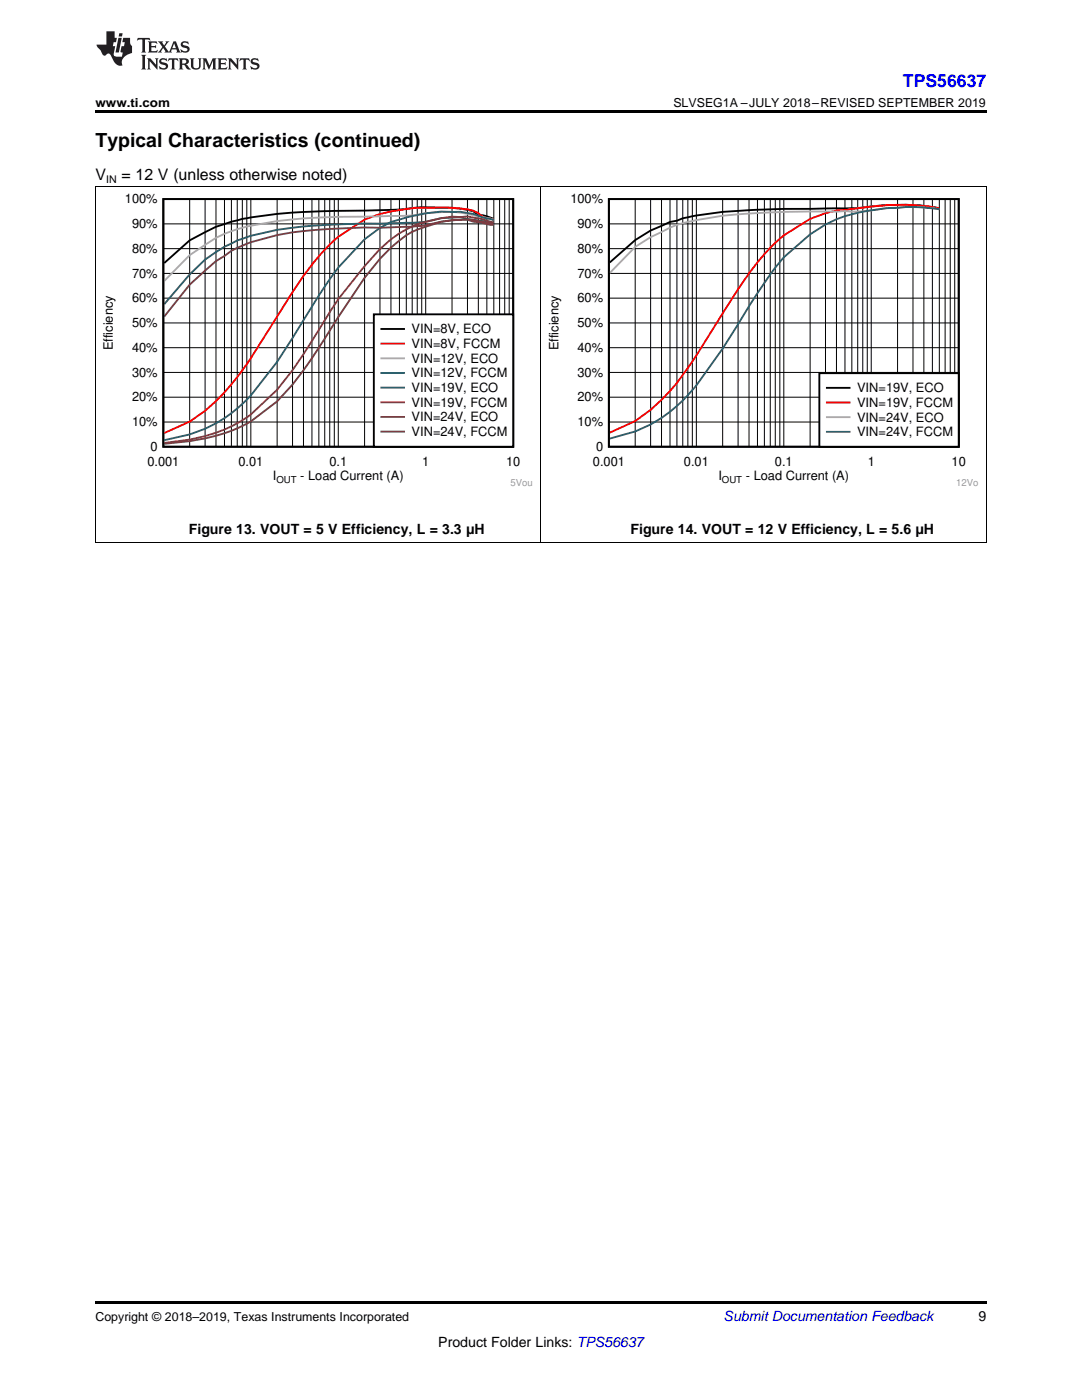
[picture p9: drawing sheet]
<svg xmlns="http://www.w3.org/2000/svg" width="216mm" height="279mm" viewBox="0 0 216 279" stroke-linecap="round" stroke-linejoin="round" font-family="sans-serif">
<path d="M19 259.7h177.8v.5h-177.8z" fill="#000"/>
<path d="M19.1 37.3v71.1M107.9 37.3v71.1M196.8 37.3v71.1M19 108.3h177.8" fill="none" stroke="#000" stroke-width=".2"/>
<path d="M20.6 38.7h85.7v58.4h-85.7z" fill-rule="evenodd" fill="#fff"/>
<path d="M32.6 39.7h69.8v49.5h-69.8zM98.5 43.7a6.7 6.7 0 0 0-3.1-.7l-.9-.8a20.9 20.9 0 0 0-6.5-.8 37.4 37.4 0 0 0-8.3 .4l-17.5 .4a77.4 77.4 0 0 0-14.9 1.8 32.9 32.9 0 0 0-9.5 4l-5 4.5" fill="none" stroke="#000" stroke-width=".37"/>
<g fill="none" stroke="#000" stroke-width=".2">
<path d="M37.8 39.7v49.5M40.9 39.7v49.5M43.1 39.7v49.5M44.8 39.7v49.5M46.2 39.7v49.5M47.3 39.7v49.5M48.4 39.7v49.5M49.2 39.7v49.5M50 39.7v49.5M55.3 39.7v49.5M58.4 39.7v49.5M60.6 39.7v49.5"/>
<path d="M62.2 39.7v49.5M63.6 39.7v49.5M64.8 39.7v49.5M65.8 39.7v49.5M66.7 39.7v49.5M67.5 39.7v49.5M72.7 39.7v49.5M75.8 39.7v49.5M78 39.7v49.5M79.7 39.7v49.5M81.1 39.7v49.5M82.2 39.7v49.5"/>
<path d="M83.3 39.7v49.5M84.2 39.7v49.5M84.9 39.7v49.5M90.2 39.7v49.5M93.3 39.7v49.5M95.4 39.7v49.5M97.1 39.7v49.5M98.5 39.7v49.5M99.7 39.7v49.5M100.7 39.7v49.5M101.6 39.7v49.5M32.6 59.5h69.8"/>
<path d="M32.6 54.6h69.8M32.6 49.6h69.8M32.6 44.7h69.8M32.6 79.3h69.8M32.6 74.3h69.8M32.6 69.4h69.8M32.6 64.4h69.8M32.6 84.2h69.8"/>
</g>
<path d="M98.5 43.9l-2.2-.6a6 6 0 0 0-4.4-1.7 44.7 44.7 0 0 0-16.1 1.1l-3.1 1.1-5.2 3.4-1.7 1.6a51.3 51.3 0 0 0-7.4 9.5l-8.4 13.2-1.6 2.4a38.8 38.8 0 0 1-10.6 10.2l-5 2.3" fill="none" stroke="#f00" stroke-width=".37"/>
<path d="M98.5 43.8l-3.1-.6a19.4 19.4 0 0 0-7.4-.9l-3.1 .2-1.6 .4-2.2 .2-18.9 .4a68.4 68.4 0 0 0-14.9 2.2 20.8 20.8 0 0 0-6.4 3.2l-3.1 2-5 5.2" fill="none" stroke="#aaa" stroke-width=".37"/>
<path d="M98.5 43.9l-2.2-.5a12 12 0 0 0-6.1-1.1 31.1 31.1 0 0 0-10.5 1.5l-1.7 .5-2.2 1.2-3.1 2.3a51.6 51.6 0 0 0-7.9 9.4l-4.2 6.7a87.4 87.4 0 0 1-11.4 15.9 27.4 27.4 0 0 1-16.4 8.1" fill="none" stroke="#295c75" stroke-width=".37"/>
<path d="M98.5 44.4l-.6-.2-4.6-.5-1.4-.3-3.9 .1a29.3 29.3 0 0 1-8.3 1l-12.2 .3a109.4 109.4 0 0 0-12.2 1.1l-5.3 1.2a28.4 28.4 0 0 0-12.2 7.7l-5 5.9" fill="none" stroke="#286b49" stroke-width=".37"/>
<path d="M98.5 44.4l-.6-.1a9.7 9.7 0 0 0-3.4-.9l-1.2-.2-1.4 .1a21 21 0 0 0-7.7 1.2 19.7 19.7 0 0 0-8.4 5.2 82 82 0 0 0-12.2 16.1 99.5 99.5 0 0 1-8.3 12l-5.3 4.9a27.6 27.6 0 0 1-12.2 5l-5 .7" fill="none" stroke="#9e3a3a" stroke-width=".37"/>
<path d="M98.5 44.9h-.6l-1.6-.4-1.8-.3-1.2-.3a30.9 30.9 0 0 0-9.1 1.2l-16.7 .5a86.1 86.1 0 0 0-12.2 1.3l-6.1 1.7a15.3 15.3 0 0 0-4.4 2.5l-1.7 1-5.3 4.7-5 6.4" fill="none" stroke="#68275f" stroke-width=".37"/>
<path d="M98.5 44.8a19.3 19.3 0 0 0-14.3 .7 12.3 12.3 0 0 0-4.5 2.5l-1.7 1.4-2.2 2.3-3.1 3.7-7.9 12.2a101.7 101.7 0 0 1-6.4 9.1l-3.1 3.4-5.3 4a31.5 31.5 0 0 1-12.2 3.9l-5 .6" fill="none" stroke="#6b5028" stroke-width=".37"/>
<path d="M74.6 62.7h27.8v26.5h-27.8z" fill-rule="evenodd" fill="#fff"/>
<path d="M74.6 62.7h27.8v26.5h-27.8zM76.1 65.7h4.5" fill="none" stroke="#000" stroke-width=".37"/>
<path d="M76.1 68.6h4.5" fill="none" stroke="#f00" stroke-width=".37"/>
<path d="M76.1 71.5h4.5" fill="none" stroke="#aaa" stroke-width=".37"/>
<path d="M76.1 74.4h4.5" fill="none" stroke="#295c75" stroke-width=".37"/>
<path d="M76.1 77.4h4.5" fill="none" stroke="#286b49" stroke-width=".37"/>
<path d="M76.1 80.3h4.5" fill="none" stroke="#9e3a3a" stroke-width=".37"/>
<path d="M76.1 83.2h4.5" fill="none" stroke="#68275f" stroke-width=".37"/>
<path d="M76.1 86.1h4.5" fill="none" stroke="#6b5028" stroke-width=".37"/>
<path d="M109.5 38.7h85.7v58.4h-85.7z" fill-rule="evenodd" fill="#fff"/>
<path d="M121.5 39.7h69.8v49.5h-69.8zM187.4 41.5a46.1 46.1 0 0 0-10.5-.6 63.8 63.8 0 0 1-12.2 .7l-13.6 .3a77 77 0 0 0-14.9 1.7l-1.1 .4-1.4 .3-3.9 1.7-3.1 1.9-5 4.5" fill="none" stroke="#000" stroke-width=".37"/>
<g fill="none" stroke="#000" stroke-width=".2">
<path d="M126.7 39.7v49.5M129.8 39.7v49.5M132 39.7v49.5M133.7 39.7v49.5M135.1 39.7v49.5M136.2 39.7v49.5M137.3 39.7v49.5M138.1 39.7v49.5M138.9 39.7v49.5M144.2 39.7v49.5M147.3 39.7v49.5M149.5 39.7v49.5"/>
<path d="M151.1 39.7v49.5M152.5 39.7v49.5M153.7 39.7v49.5M154.7 39.7v49.5M155.6 39.7v49.5M156.4 39.7v49.5M161.6 39.7v49.5M164.7 39.7v49.5M166.9 39.7v49.5M168.6 39.7v49.5M170 39.7v49.5M171.1 39.7v49.5"/>
<path d="M172.2 39.7v49.5M173.1 39.7v49.5M173.8 39.7v49.5M179.1 39.7v49.5M182.2 39.7v49.5M184.3 39.7v49.5M186 39.7v49.5M187.4 39.7v49.5M188.6 39.7v49.5M189.6 39.7v49.5M190.5 39.7v49.5M121.5 59.5h69.8"/>
<path d="M121.5 54.6h69.8M121.5 49.6h69.8M121.5 44.7h69.8M121.5 79.3h69.8M121.5 74.3h69.8M121.5 69.4h69.8M121.5 64.4h69.8M121.5 84.2h69.8"/>
</g>
<path d="M187.4 41.6a49 49 0 0 0-17.4 .1l-3.1 .3-2.2 .5-3.1 1.2-5.2 3.3-.8 .7a45.3 45.3 0 0 0-8.3 10l-8.4 13.2a42 42 0 0 1-12.2 13.1l-5 2.3" fill="none" stroke="#f00" stroke-width=".37"/>
<path d="M187.4 41.8a39.4 39.4 0 0 0-13.6 .2l-3.8 .2-1.4-.1-1.7 .1-10.5 .1-5.3 .2a68.4 68.4 0 0 0-14.9 2.1l-2.5 .8-3.9 1.9-3.1 2-5 5.2" fill="none" stroke="#aaa" stroke-width=".37"/>
<path d="M187.4 41.8a31.4 31.4 0 0 0-8.3-.3 33.6 33.6 0 0 0-14.4 3.3l-3.1 2-5.2 4.5-1.7 2.1-3.6 5.1a263.6 263.6 0 0 1-12.2 18.4 28.8 28.8 0 0 1-17.2 10.6" fill="none" stroke="#295c75" stroke-width=".37"/>
<path d="M163.5 74.5h27.8v14.7h-27.8z" fill-rule="evenodd" fill="#fff"/>
<path d="M163.5 74.5h27.8v14.7h-27.8zM165 77.4h4.5" fill="none" stroke="#000" stroke-width=".37"/>
<path d="M165 80.3h4.5" fill="none" stroke="#f00" stroke-width=".37"/>
<path d="M165 83.3h4.5" fill="none" stroke="#aaa" stroke-width=".37"/>
<path d="M165 86.2h4.5" fill="none" stroke="#295c75" stroke-width=".37"/>
<path d="M19 37.2h177.8" fill="none" stroke="#000" stroke-width=".2"/>
<path d="M19 22h177.8v.5h-177.8z" fill="#000"/>
<g fill="#231f20">
<path d="M27.5 7.6l-.1 .5 .4-.2h.6v.1v2.1l-.2 .4h1l-.3-.4v-2.1l.1-.1h.5l.5 .2-.2-.5zM29.5 8.3l.2 .3v1.5l-.2 .4h1.8l.2-.6a1.04 1.04 0 0 1-1.3 .2v-.7h.6l.3 .2v-.6l-.3 .2h-.6v-.6l.8-.1 .4 .3-.2-.5zM31.5 8.3l.9 1.1-.9 1.1h.8l-.2-.2 .5-.7 .4 .7-.2 .2h1.5l-.1-.2 .1-.4h.9l.1 .4-.2 .2h1l-.3-.3-.7-1.9h-.5l-.9 2-.8-1 .9-1h-.8l.1 .3-.3 .5-.4-.6 .2-.2zM34.7 8.6l.4 1h-.7zM36.3 8.4a.63 .63 0 0 0-.2 .7 .63 .63 0 0 0 .6 .4l.6 .2 .1 .2a.75 .75 0 0 1-.7 .4 .75 .75 0 0 1-.6-.5l.1 .7 .1-.1a1.11 1.11 0 0 0 1.5-.6 1.13 1.13 0 0 0-1.2-.8l-.1-.4a1.04 1.04 0 0 1 1.2 .2l-.2-.5-.1 .1-.5-.2zM28.2 10.9l.2 .4v2.2l-.2 .4h1l-.3-.4v-2.2l.3-.4zM29.3 11.6l.3 .4v1.5l-.3 .4h.8l-.2-.4v-1.3l1.5 1.7v-1.9l.2-.4h-.7l.2 .4v.9l-1.1-1.3zM32 11.8a.62 .62 0 0 0-.2 .7 .62 .62 0 0 0 .6 .4l.6 .1 .1 .3a.76 .76 0 0 1-.7 .3 .76 .76 0 0 1-.6-.4l.1 .7 .1-.1a1.11 1.11 0 0 0 1.5-.6 1.13 1.13 0 0 0-1.2-.8l-.1-.4a1.04 1.04 0 0 1 1.2 .2l-.2-.6-.1 .1-.5-.1zM33.7 11.6l-.2 .6a.61 .61 0 0 1 .8-.3v1.6l-.2 .4h.9l-.2-.4v-1.6a.63 .63 0 0 1 .8 .3l-.2-.6zM35.6 11.6l.3 .4v1.5l-.3 .4h1l-.2-.2v-.8l.5 .2a.76 .76 0 0 0 1.2 .7l-1-1a.58 .58 0 0 0 .6-.5 .58 .58 0 0 0-.5-.6zM36.4 11.9h.1a.45 .45 0 0 1 .5 .1 .45 .45 0 0 1 .1 .5l-.7 .2zM37.9 11.6l.2 .2a2.17 2.17 0 0 0 .3 1.9 .99 .99 0 0 0 1.6-.6v-1.1l.2-.4h-.7l.2 .2a1.92 1.92 0 0 1-.2 1.8 .6 .6 0 0 1-.9-.5v-1.1l.2-.4zM40.4 11.6l.2 .4v1.5l-.2 .4h.7l-.2-.4v-1.4l.8 1.8 .8-1.8v1.4l-.2 .4h.9l-.2-.4v-1.5l.2-.4h-.8l-.6 1.5-.6-1.5zM43.4 11.6l.2 .4v1.5l-.2 .4h1.8l.2-.6a1.04 1.04 0 0 1-1.3 .1v-.6h.5l.4 .2v-.6l-.4 .2h-.5v-.7h.8l.3 .3-.1-.6zM45.5 11.6l.2 .4v1.5l-.2 .4h.7l-.2-.4v-1.3l1.5 1.7v-1.9l.2-.4h-.7l.2 .4v.9l-1.1-1.3zM47.9 11.6l-.1 .6a.61 .61 0 0 1 .8-.3v1.6l-.3 .4h1l-.3-.4 .1-1.6a.63 .63 0 0 1 .7 .3l-.1-.6zM50.2 11.8a.62 .62 0 0 0-.2 .7 .62 .62 0 0 0 .6 .4l.6 .1 .2 .3a.76 .76 0 0 1-.8 .3 .76 .76 0 0 1-.6-.4l.1 .7 .2-.1a1.11 1.11 0 0 0 1.5-.6 1.13 1.13 0 0 0-1.3-.8l-.1-.4a1.04 1.04 0 0 1 1.2 .2l-.1-.6-.2 .1-.5-.1z"/>
<path d="M21.2 6.3v2.6h-1.9l.1 .4 .7 .9a.91 .91 0 0 0 1 .8 .56 .56 0 0 1 .5-.3 .56 .56 0 0 1 .5 .3l.4 .8a1.53 1.53 0 0 0 1.9 1.2 1.54 1.54 0 0 1 1-2.1l.9-.3v-1.4a1.52 1.52 0 0 1-.3-1.6h-1.4l-.2 .8h.5l-.2 .8h-.4l-.2 1v.2l.4 .1-.2 .8a1.93 1.93 0 0 1-1.6-.3l.3-1.8h-.5l.2-.8h.4l.2-.8h-.4v-1.3zM23.6 7.6l-.6 2.9h.7l.6-2.9zM23.8 6.6l-.1 .7h.6l.2-.7z"/>
</g>
<text font-size="3.9" x="19" y="29.3">Typical Characteristics (continued)</text>
<text font-size="3.5" fill="#00f" x="180.2" y="17.3">TPS56637</text>
<g font-size="3.2">
<text x="19" y="36">V</text>
<text x="24.2" y="36">= 12 V (unless otherwise noted)</text>
</g>
<g font-size="2.8">
<text x="37.7" y="106.6">Figure 13. VOUT = 5 V Efficiency, L = 3.3 µH</text>
<text x="125.8" y="106.6">Figure 14. VOUT = 12 V Efficiency, L = 5.6 µH</text>
<text x="195.3" y="263.6">9</text>
<text x="87.5" y="268.9">Product Folder Links: TPS56637</text>
</g>
<text font-size="2.8" fill="#0000c8" x="144.4" y="263.6">Submit Documentation Feedback</text>
<g font-size="2.6">
<text x="24.9" y="40.6">100%</text>
<text x="113.8" y="40.6">100%</text>
<text x="26.3" y="45.5">90%</text>
<text x="115.2" y="45.5">90%</text>
<text x="26.3" y="50.5">80%</text>
<text x="115.2" y="50.5">80%</text>
<text x="26.3" y="55.4">70%</text>
<text x="115.2" y="55.4">70%</text>
<text x="26.3" y="65.3">50%</text>
<text x="26.3" y="60.3">60%</text>
<text x="115.2" y="65.3">50%</text>
<text x="115.2" y="60.3">60%</text>
<text x="22.5" y="69.9" transform="rotate(-90 22.5 69.9)">Efficiency</text>
<text x="26.3" y="70.2">40%</text>
<text x="82.1" y="66.6">VIN=8V, ECO</text>
<text x="82.1" y="69.5">VIN=8V, FCCM</text>
<text x="111.4" y="69.9" transform="rotate(-90 111.4 69.9)">Efficiency</text>
<text x="115.2" y="70.2">40%</text>
<text x="26.3" y="75.2">30%</text>
<text x="82.1" y="72.4">VIN=12V, ECO</text>
<text x="82.1" y="75.3">VIN=12V, FCCM</text>
<text x="115.2" y="75.2">30%</text>
<text x="26.3" y="80.1">20%</text>
<text x="82.1" y="78.3">VIN=19V, ECO</text>
<text x="82.1" y="81.2">VIN=19V, FCCM</text>
<text x="115.2" y="80.1">20%</text>
<text x="171" y="78.3">VIN=19V, ECO</text>
<text x="171" y="81.2">VIN=19V, FCCM</text>
<text x="26.3" y="85.1">10%</text>
<text x="82.1" y="84.1">VIN=24V, ECO</text>
<text x="82.1" y="87">VIN=24V, FCCM</text>
<text x="115.2" y="85.1">10%</text>
<text x="171" y="84.2">VIN=24V, ECO</text>
<text x="171" y="87.1">VIN=24V, FCCM</text>
<text x="29.4" y="92.9">0.001</text>
<text x="30" y="90">0</text>
<text x="47.6" y="92.9">0.01</text>
<text x="54.4" y="95.9">I</text>
<text x="59.9" y="95.9">- Load Current (A)</text>
<text x="65.7" y="92.9">0.1</text>
<text x="84.2" y="92.9">1</text>
<text x="101" y="92.9">10</text>
<text x="118.3" y="92.9">0.001</text>
<text x="118.9" y="90">0</text>
<text x="136.5" y="92.9">0.01</text>
<text x="143.3" y="95.9">I</text>
<text x="148.8" y="95.9">- Load Current (A)</text>
<text x="154.6" y="92.9">0.1</text>
<text x="173.1" y="92.9">1</text>
<text x="189.9" y="92.9">10</text>
</g>
<g font-size="2.5">
<text x="19" y="21.4">www.ti.com</text>
<text x="134.4" y="21.4">SLVSEG1A –JULY 2018–REVISED SEPTEMBER 2019</text>
<text x="19" y="263.6">Copyright © 2018–2019, Texas Instruments Incorporated</text>
</g>
<text font-size="2.1" x="21.2" y="36.6">IN</text>
<g font-size="1.9">
<text x="55.2" y="96.3">OUT</text>
<text x="144.1" y="96.3">OUT</text>
</g>
<g font-size="1.9" fill="#999">
<text x="101.9" y="97">5Vou</text>
<text x="190.8" y="97">12Vo</text>
</g>
</svg>
